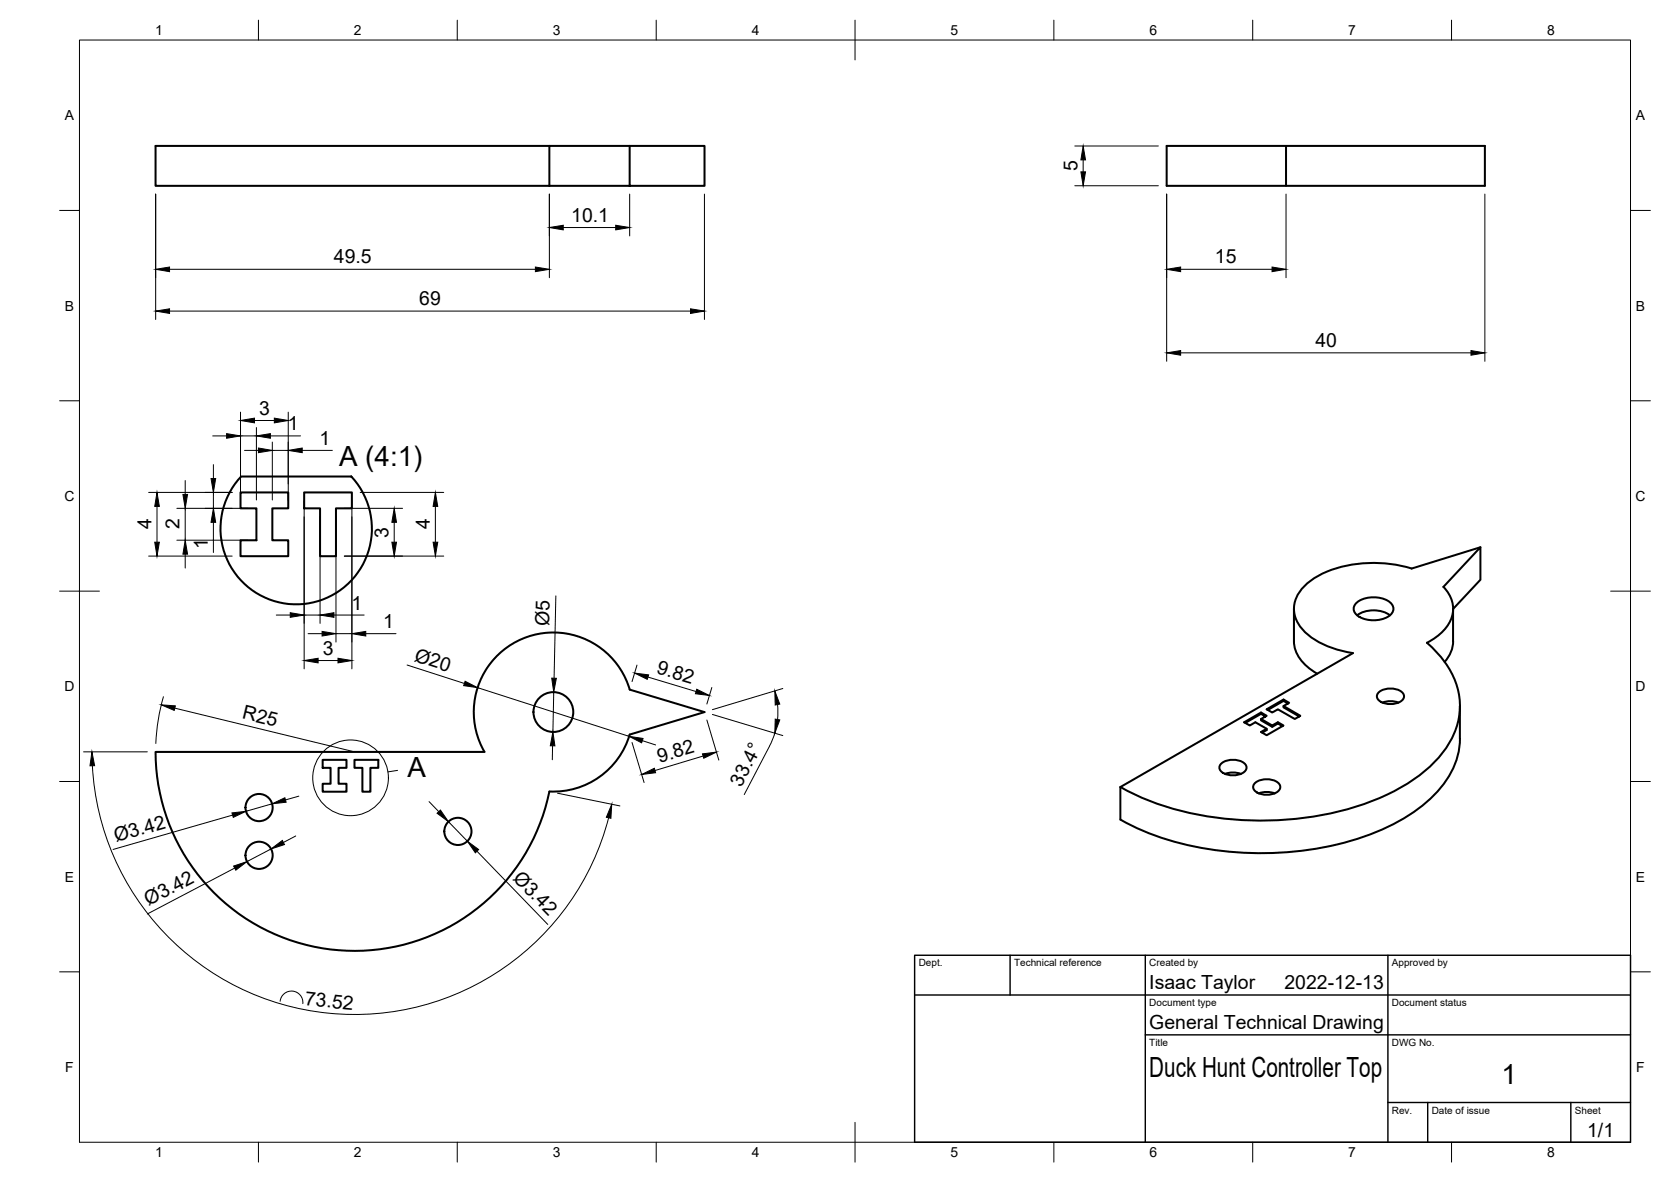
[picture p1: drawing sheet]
<svg xmlns="http://www.w3.org/2000/svg" width="420mm" height="297mm" viewBox="0 0 420 297" stroke-linecap="round" stroke-linejoin="round" font-family="sans-serif">
<!-- layer: Visible -->
<g fill="none" stroke="#000" stroke-width=".51">
<path d="M138.1 36.7h-99v10h99M158.3 36.7h-20.2v10M323.4 36.7v10h50v-10h-80.1v10h30.1M138.1 46.7h20.2v-10h18.8v10h-18.8M60.6 119.7h27.7a19 19 0 0 1-.5 26.7 19 19 0 0 1-26.7 0 19 19 0 0 1-.5-26.7zM60.5 123.7h12v4h-4v8.1h4v4h-12v-4h4v-8.1h-4zM76.5 123.7h12v4h-4v12.1h-4v-12.1h-4zM372.2 137.5l-17.3 5.4a31.8 31.8 0 0 0-23.9 2.1 10 10 0 0 0-5.6 8.1 9.6 9.6 0 0 0 5.3 7.7l2.3 1.3 2.7 1 4.5 1-58.5 33.7v8.2M325.4 153v8.2a10 10 0 0 0 5.8 8.1M341.2 151.4a7.1 7.1 0 0 1 8.8 .5 2.1 2.1 0 0 1-1.1 3.1 7.5 7.5 0 0 1-7.7-.4 1.94 1.94 0 0 1 0-3.2zM341.2 154.6a7.4 7.4 0 0 1 8.3 0M362.9 147.5l9.3-10v8.2l-6.8 7.3"/>
<path d="M362.9 147.5a7.5 7.5 0 0 1-.4 11.5l-2.3 1.7-1.4 .8a21.6 21.6 0 0 1 8.3 15.7 20.7 20.7 0 0 1-7.6 15.5 54.8 54.8 0 0 1-27.1 12.1 81.1 81.1 0 0 1-45.9-4.6l-4.8-2.4M365.4 153v8.2M317.1 179.1l-4.3 2.4 1.4 .8 1.5-.8 2.8 1.6v.4l-1.1 .6M317.1 179.4l-4 2.3M322.7 175.8l-4.2 2.5 1.4 .8 1.4-.8 4.3 2.4 1.4-.8-4.3-2.5v.4l4 2.3M322.7 176.1l-3.9 2.3M323.8 176.8l-1.1-.7v-.3l1.4 .8-1.4 .8M346.7 174a4.8 4.8 0 0 1 6.2 .3 1.67 1.67 0 0 1-1.5 2.3 4.7 4.7 0 0 1-5-1 1.27 1.27 0 0 1 .3-1.6zM347.6 176.6l2.3-.4 1.7 .4M365.4 161.2a7.9 7.9 0 0 1-2.2 5.1M367.1 177.4v8.2M81.1 191h6v2h-2v4h2v2h-6v-2h2v-4h-2z"/>
<path d="M89.1 191h6v2h-2v6h-2v-6h-2zM158.3 184.6l18.8-5.6-18.8-5.7a20 20 0 0 0-27-12.7 20 20 0 0 0-9.5 28.3l-82.7 .1a50 50 0 0 0 45 49.7 50 50 0 0 0 54-39.8M158.3 184.6a20 20 0 0 1-20.2 14.3M307.1 191.9a4.8 4.8 0 0 1 6.2 .4 1.67 1.67 0 0 1-1.5 2.3 4.7 4.7 0 0 1-5-1.1 1.27 1.27 0 0 1 .3-1.6zM308 194.5l2.3-.4 1.7 .4M315.6 196.7a4.8 4.8 0 0 1 6.1 .4 1.67 1.67 0 0 1-1.4 2.3 4.7 4.7 0 0 1-5-1 1.27 1.27 0 0 1 .3-1.7zM316.5 199.4l2.3-.4 1.7 .4M318.2 180.1l-1.1-.7v-.3l1.4 .8-1.4 .8M319.9 182.3l-2.8-1.6v.3l2.8 1.7M321.3 181.5l-1.4 .8v.4l1.4-.9M322.5 182.5l-1.2-.7v-.3l1.4 .8-4.2 2.5-1.4-.9 1.4-.8M367.1 185.6a21 21 0 0 1-7.7 15.3 54.2 54.2 0 0 1-25.6 11.9 80.8 80.8 0 0 1-48.2-4.8l-3.9-2"/>
<circle cx="139.1" cy="178.9" r="5"/>
<circle cx="65.1" cy="202.9" r="3.4"/>
<circle cx="65.1" cy="214.9" r="3.4"/>
<circle cx="115.1" cy="208.9" r="3.4"/>
</g>
<!-- layer: BORDER -->
<g fill="none" stroke="#000" stroke-width=".25">
<path d="M20 10.1h390v276.9h-390zM65 5.1v5M115 5.1v5M165 5.1v5M215 5.1v10M265 5.1v5M315 5.1v5M365 5.1v5M15 52.9h5M410 52.9h5M15 100.7h5M410 100.7h5"/>
<path d="M15 148.6h10M405 148.6h10M15 196.4h5M410 196.4h5M15 244.2h5M410 244.2h5M65 287v5M115 287v5M165 287v5M215 282.1v9.9M265 287v5M315 287v5"/>
<path d="M365 287v5"/>
</g>
<!-- layer: TITLEBLOCK -->
<path d="M230 240.1h180v46.9h-180zM230 250h180M254 240.1v9.9M288 240.1v46.9M349 240.1v46.9M288 260.1h122M349 277.1h61M359 277.1v9.9M395 277.1v9.9" fill="none" stroke="#000" stroke-width=".36"/>
<!-- layer: FD_Dimensions -->
<g fill="none" stroke="#000" stroke-width=".25">
<path d="M270.3 36.7h21M39.1 48.8v31.5M138.1 48.8v21M141.6 57.2h13.2M158.3 48.8v10.5M177.1 48.8v31.5M270.3 46.7h21M272.4 40.2v3M293.3 48.8v42M323.4 48.8v21M373.4 48.8v42M42.6 78.2h131"/>
<path d="M42.6 67.7h92M296.9 67.7h22.9M296.9 88.7h73M53.5 109.5h3.5M53.7 116.8v3.5M60.5 103.6v22.1M60.5 109.5h4M61.5 113.2h3.5M64 105.7h5M64.5 107.4v18.3M68 109.5h7.6M68.5 111.1v14.6"/>
<path d="M68.5 113.2h4M72.5 103.6v22.1M76 113.2h7.6M37.4 123.7h21M37.4 139.7h21M39.5 127.3v9M44.5 127.7h17.9M44.5 135.7h17.9M46.6 120.8v3.5M46.6 127.7v8M46.6 139.3v3.5M53.7 123.7v4"/>
<path d="M53.7 131.3v7.5M76.5 125.9v42.2M80.5 129.9v26.8M84.5 129.9v31.5M86.6 139.7h25M86.6 127.7h14.6M88.5 125.9v42.2M90.6 123.7h21M99.1 131.3v5M109.5 127.3v9M69.5 154.6h3.5M76.5 154.6h4"/>
<path d="M77.5 159.2h3.5M84 154.6h7.6M84.5 159.2h4M92 159.2h7.6M139.8 149.7l-.5 20.7M41.1 175.1l-1.2 5.3-.7 6.4M43.9 178l45.2 10.9M80 166h5M102.4 167.1l14.4 4.7M120.1 172.8l38.1 12.2M139.2 173.9l-.2 10M160.2 167.1l-1.3 4.2"/>
<path d="M162.9 170.1l12.1 3.7M179 172.8l-1.3 4.1M179.1 179.5l17.7 5.4M195.5 177v3.8M196.8 173l-17.7 5.3M21 188.9h16M23.2 192.4a66 66 0 0 0 59.3 62.2 66 66 0 0 0 70.5-49.1M138.9 187.4v3.5M140.2 199.3l15.7 3.2M158.9 186.6l3 10M161.5 186.1l3.3 1.1M176.8 190l-12.1 3.6"/>
<path d="M177.7 180.9l3 10.1M194.8 184.2l-1 2.7-6.7 12.8M58.5 204.8l-30.1 8.7M59 218.2l-22 11.5M68.2 213.3l-6.1 3.2M68.4 202l-6.6 1.9M74.4 210.1l-3.2 1.6M75.1 200.1l-3.3 .9M107.9 201.5l2.4 2.5M112.8 206.5l4.7 4.9M119.9 213.9l17.8 18.4M70.4 251.6a2.87 2.87 0 0 1 3.2-2.5 2.87 2.87 0 0 1 2.5 3.1"/>
</g>
<g fill="#000" stroke="#000" stroke-width=".25">
<path d="M138.1 57.2l3.5-.6v1.2zM154.8 56.6l3.5 .6-3.5 .6zM272.4 36.7l.5 3.5h-1.1zM271.8 43.2h1.1l-.5 3.5zM39.1 78.2l3.5-.6v1.2zM39.1 67.7l3.5-.6v1.2zM134.6 67.1l3.5 .6-3.5 .6zM173.6 77.6l3.5 .6-3.5 .6zM293.3 67.7l3.6-.6v1.2zM319.8 67.1l3.6 .6-3.6 .6zM293.3 88.7l3.6-.6v1.2zM369.9 88.1l3.5 .6-3.5 .6z"/>
<path d="M57 109l3.5 .5-3.5 .6zM60.5 105.7l3.5-.6v1.2zM65 112.6l3.5 .6-3.5 .6zM64.5 109.5l3.5-.5v1.1zM69 105.1l3.5 .6-3.5 .6zM72.5 113.2l3.5-.6v1.2zM39.5 123.7l.6 3.6h-1.2zM38.9 136.3h1.2l-.6 3.4zM46 124.3h1.2l-.6 3.4zM46.6 135.7l.6 3.6h-1.2zM53.1 120.3h1.1l-.5 3.4zM53.7 127.7l.5 3.6h-1.1z"/>
<path d="M99.1 127.7l.6 3.6h-1.2zM98.5 136.3h1.2l-.6 3.4zM109.5 123.7l.6 3.6h-1.2zM108.9 136.3h1.2l-.6 3.4zM73 154l3.5 .6-3.5 .5zM81 158.7l3.5 .5-3.5 .6zM80.5 154.6l3.5-.6v1.1zM88.5 159.2l3.5-.5v1.1zM40.6 177.1l3.5 .3-.3 1.1zM76.5 166l3.5-.6v1.2zM85 165.4l3.5 .6-3.5 .6zM116.9 171.2l3.2 1.6-3.5-.5z"/>
<path d="M138.7 170.4l1.2 .1-.7 3.4zM159.6 169.1l3.5 .5-.3 1.1zM175.2 173.2l3.2 1.6-3.5-.5zM194.8 173.6l1.3 3.3-1.2 .3zM23.1 188.9l.7 3.5-1.2 .1zM139 183.9l.5 3.5h-1.1zM158.2 185l3.5 .6-.4 1.1zM161.3 194.6l3.2-1.5 .3 1.1zM176.6 189.4l3.5-.4-3.1 1.5zM194.9 180.7l1.2 .2-1.3 3.3zM58.3 204.3l3.5-.4-3.1 1.5zM58.7 217.6l3.4-1.1-2.8 2.2z"/>
<path d="M68.2 213.3l2.8-2.1 .5 1zM68.4 202l3.2-1.5 .3 1.1zM109.9 204.4l.8-.8 2.1 2.9zM117.5 211.4l2.9 2.1-.9 .8zM153.8 202.1l-.2 3.5-1.1-.2z"/>
</g>
<!-- layer: Detail Boundary -->
<g fill="none" stroke="#000" stroke-width=".25">
<path d="M100 193.6l-2.5 .4"/>
<circle cx="88.1" cy="195.5" r="9.5"/>
</g>
<g font-size="7">
<text x="85.3" y="117">A (4:1)</text>
<text x="102.5" y="195.3">A</text>
<text x="289" y="270.6">Duck Hunt Controller Top</text>
<text x="377.5" y="272.3">1</text>
</g>
<g font-size="4.9">
<text x="270.9" y="43" transform="rotate(-90 270.9 43)">5</text>
<text x="143.6" y="55.7">10.1</text>
<text x="83.9" y="66.2">49.5</text>
<text x="305.5" y="66.2">15</text>
<text x="105.4" y="76.7">69</text>
<text x="330.7" y="87.2">40</text>
<text x="65.1" y="104.2">3</text>
<text x="72.3" y="108.1">1</text>
<text x="80.3" y="111.8">1</text>
<text x="38.1" y="133" transform="rotate(-90 38.1 133)">4</text>
<text x="45.2" y="133.1" transform="rotate(-90 45.2 133.1)">2</text>
<text x="52.3" y="138" transform="rotate(-90 52.3 138)">1</text>
<text x="97.7" y="135.1" transform="rotate(-90 97.7 135.1)">3</text>
<text x="108.1" y="133" transform="rotate(-90 108.1 133)">4</text>
<text x="88.3" y="153.2">1</text>
<text x="96.4" y="157.8">1</text>
<text x="138" y="157.4" transform="rotate(-89 138 157.4)">Ø5</text>
<text x="81.1" y="164.5">3</text>
<text x="104" y="166" transform="rotate(18 104 166)">Ø20</text>
<text x="164.9" y="169.2" transform="rotate(17 164.9 169.2)">9.82</text>
<text x="60.7" y="180.5" transform="rotate(14 60.7 180.5)">R25</text>
<text x="165.8" y="191.8" transform="rotate(-17 165.8 191.8)">9.82</text>
<text x="186.4" y="197.9" transform="rotate(-62 186.4 197.9)">33.4°</text>
<text x="29.2" y="211.7" transform="rotate(-16 29.2 211.7)">Ø3.42</text>
<text x="128.8" y="220.8" transform="rotate(46 128.8 220.8)">Ø3.42</text>
<text x="37.4" y="227.8" transform="rotate(-28 37.4 227.8)">Ø3.42</text>
<text x="289" y="248.5">Isaac Taylor</text>
<text x="323" y="248.5">2022-12-13</text>
<text x="76.6" y="252.5" transform="rotate(6 76.6 252.5)">73.52</text>
<text x="289" y="258.6">General Technical Drawing</text>
<text x="399.1" y="285.7">1/1</text>
</g>
<g font-size="3.5">
<text x="39" y="8.8">1</text>
<text x="89" y="8.8">2</text>
<text x="139" y="8.8">3</text>
<text x="189" y="8.8">4</text>
<text x="239" y="8.8">5</text>
<text x="289" y="8.8">6</text>
<text x="339" y="8.8">7</text>
<text x="389" y="8.8">8</text>
<text x="16.3" y="30.2">A</text>
<text x="411.3" y="30.2">A</text>
<text x="16.3" y="78">B</text>
<text x="411.3" y="78">B</text>
<text x="16.2" y="125.9">C</text>
<text x="411.2" y="125.9">C</text>
<text x="16.2" y="173.7">D</text>
<text x="411.2" y="173.7">D</text>
<text x="16.3" y="221.6">E</text>
<text x="411.3" y="221.6">E</text>
<text x="16.4" y="269.4">F</text>
<text x="411.4" y="269.4">F</text>
<text x="39" y="290.8">1</text>
<text x="89" y="290.8">2</text>
<text x="139" y="290.8">3</text>
<text x="189" y="290.8">4</text>
<text x="239" y="290.8">5</text>
<text x="289" y="290.8">6</text>
<text x="339" y="290.8">7</text>
<text x="389" y="290.8">8</text>
</g>
<g font-size="2.5">
<text x="231" y="242.9">Dept.</text>
<text x="255" y="242.9">Technical reference</text>
<text x="289" y="242.9">Created by</text>
<text x="350" y="242.9">Approved by</text>
<text x="289" y="252.8">Document type</text>
<text x="350" y="252.8">Document status</text>
<text x="289" y="262.9">Title</text>
<text x="350" y="262.9">DWG No.</text>
<text x="350" y="279.9">Rev.</text>
<text x="360" y="279.9">Date of issue</text>
<text x="396" y="279.9">Sheet</text>
</g>
</svg>
